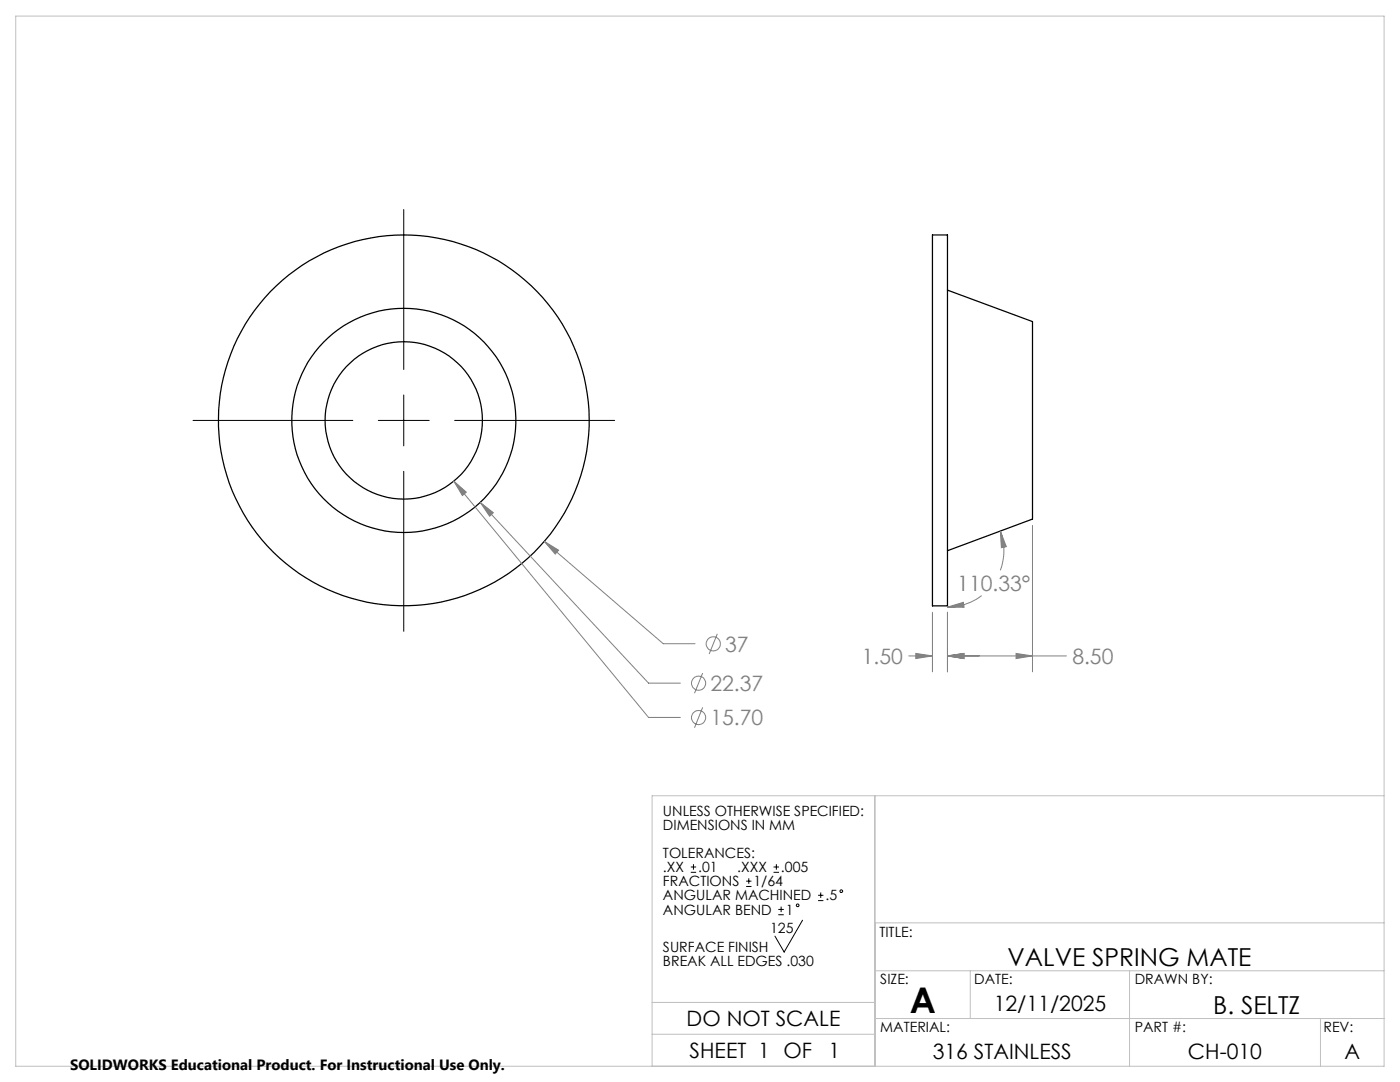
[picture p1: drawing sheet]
<svg xmlns="http://www.w3.org/2000/svg" width="279mm" height="216mm" viewBox="0 0 279 216" stroke-linecap="round" stroke-linejoin="round" font-family="sans-serif">
<g fill="none" stroke="#000" stroke-width=".25">
<path d="M186.1 46.9h3v74h-3zM189.1 57.9l17 6.3v39.4l-17 6.3"/>
<circle cx="80.6" cy="83.9" r="15.7"/>
<circle cx="80.6" cy="83.9" r="22.4"/>
<circle cx="80.6" cy="83.9" r="37"/>
</g>
<g fill="none" stroke="#808080" stroke-width=".2">
<path d="M90.6 96l2.5 2.2-.8 .7zM90.6 96l38.8 47.2h6.4M95.8 100.3l2.7 2-.8 .7zM95.8 100.3l33.6 36h6.4M108.6 108l2.9 1.8-.7 .8zM108.6 108l23.8 20.4h6.3M195.9 118.9a11.4 11.4 0 0 1-6.8 2.2M199.6 106l1.2 3.1-1 .2zM199.6 106a11.2 11.2 0 0 1 0 7.8M206.1 104.8v29.3M140.2 134.3l-1.6 4M143.2 126.5l-1.7 4"/>
<path d="M181.4 130.9h4.7M182.8 130.4l3.3 .5-3.3 .5zM186.1 122.2v11.9M189.1 130.9l3.3-.5v1zM189.1 121.1l3.2-.9 .1 1zM189.1 122.2v11.9M189.1 130.9h23.7M202.8 130.4l3.3 .5-3.3 .5zM140.2 141.1l-1.6 4.1"/>
<circle cx="139.4" cy="136.3" r="1.41"/>
<circle cx="142.3" cy="128.5" r="1.42"/>
<circle cx="139.4" cy="143.2" r="1.41"/>
</g>
<g fill="none" stroke="#000" stroke-width=".2">
<path d="M80.6 41.8v31.9M80.6 78.8v10.2M38.5 83.9h31.9M75.5 83.9h10.2M80.6 94.1v31.9M90.7 83.9h32M137.9 174.1h1M137.9 173h1M138.4 172.4v1.1M148.9 176.9h1.1M148.9 175.8h1.1M149.4 175.3v1.1"/>
<path d="M154.4 174.1h1.1M154.4 173h1.1M154.9 172.4v1.1M163.3 179.7h1M163.3 178.6h1M163.8 178.1v1.1M155.3 182.5h1.1M155.3 181.5h1.1M155.9 180.9v1.1M160.2 183.6l-3.7 6.4-1.8-3.2"/>
<circle cx="167.9" cy="177.8" r=".27"/>
<circle cx="159.2" cy="180.6" r=".27"/>
</g>
<path d="M3.1 3.2h273.1v209.6h-273.1zM174.6 158.8v54M276.2 158.8h-146.1v54M174.6 193.7h101.6M174.6 184.1h101.6M193.6 193.7v9.5M225.4 193.7v19.1M130.1 200h44.5M130.1 206.4h44.5M174.6 203.2h101.6M263.5 203.2v9.6" fill="none" stroke="#c0c0c0" stroke-width=".2"/>
<path d="M108.6 108l2.2 2.6 .7-.8zM95.8 100.3l1.9 2.7 .8-.7zM90.6 96l1.7 2.9 .8-.7zM182.8 130.4l3.3 .5-3.3 .5zM189.1 130.9l3.3-.5v1zM189.1 130.9l3.3-.5v1zM202.8 130.4l3.3 .5-3.3 .5zM189.1 121.1l3.2-.9 .1 1zM199.6 106l1.2 3.1-1 .2z" fill="#808080"/>
<text font-size="7.1" x="181.6" y="202">A</text>
<g font-size="4.9">
<text x="201.1" y="192.8">VALVE SPRING MATE</text>
<text x="242.1" y="202.3">B. SELTZ</text>
</g>
<g font-size="4.2" fill="#808080">
<text x="191" y="117.9">110.33°</text>
<text x="144.7" y="130">37</text>
<text x="141.8" y="137.9">22.37</text>
<text x="172" y="132.5">1.50</text>
<text x="214" y="132.5">8.50</text>
<text x="141.8" y="144.7">15.70</text>
</g>
<g font-size="4.2">
<text x="198.3" y="201.7">12/11/2025</text>
<text x="137" y="204.7">DO NOT SCALE</text>
<text x="137.6" y="211.1">SHEET 1 OF</text>
<text x="165.4" y="211.1">1</text>
<text x="186.1" y="211.2">316 STAINLESS</text>
<text x="237.1" y="211.2">CH-010</text>
<text x="268.3" y="211.2">A</text>
</g>
<text font-size="3" x="14" y="213.5">SOLIDWORKS Educational Product. For Instructional Use Only.</text>
<g font-size="2.8">
<text x="132.3" y="162.7">UNLESS OTHERWISE SPECIFIED:</text>
<text x="132.3" y="165.6">DIMENSIONS IN MM</text>
<text x="132.3" y="171.2">TOLERANCES:</text>
<text x="132.3" y="176.9">FRACTIONS</text>
<text x="132.3" y="174">.XX</text>
<text x="132.3" y="179.7">ANGULAR MACHINED</text>
<text x="139.3" y="174">.01</text>
<text x="147.1" y="174">.XXX</text>
<text x="150.4" y="176.9">1/64</text>
<text x="155.9" y="174">.005</text>
<text x="164.7" y="179.7">.5</text>
<text x="132.3" y="182.5">ANGULAR BEND</text>
<text x="156.8" y="182.5">1</text>
<text x="132.3" y="189.9">SURFACE FINISH</text>
<text x="153.7" y="186.2">125</text>
<text x="175.5" y="186.9">TITLE:</text>
<text x="132.3" y="192.8">BREAK ALL EDGES .030</text>
<text x="175.7" y="196.4">SIZE:</text>
<text x="194.4" y="196.4">DATE:</text>
<text x="226.5" y="196.4">DRAWN BY:</text>
<text x="175.7" y="206">MATERIAL:</text>
<text x="226.5" y="206">PART #:</text>
<text x="264.1" y="206">REV:</text>
</g>
</svg>
